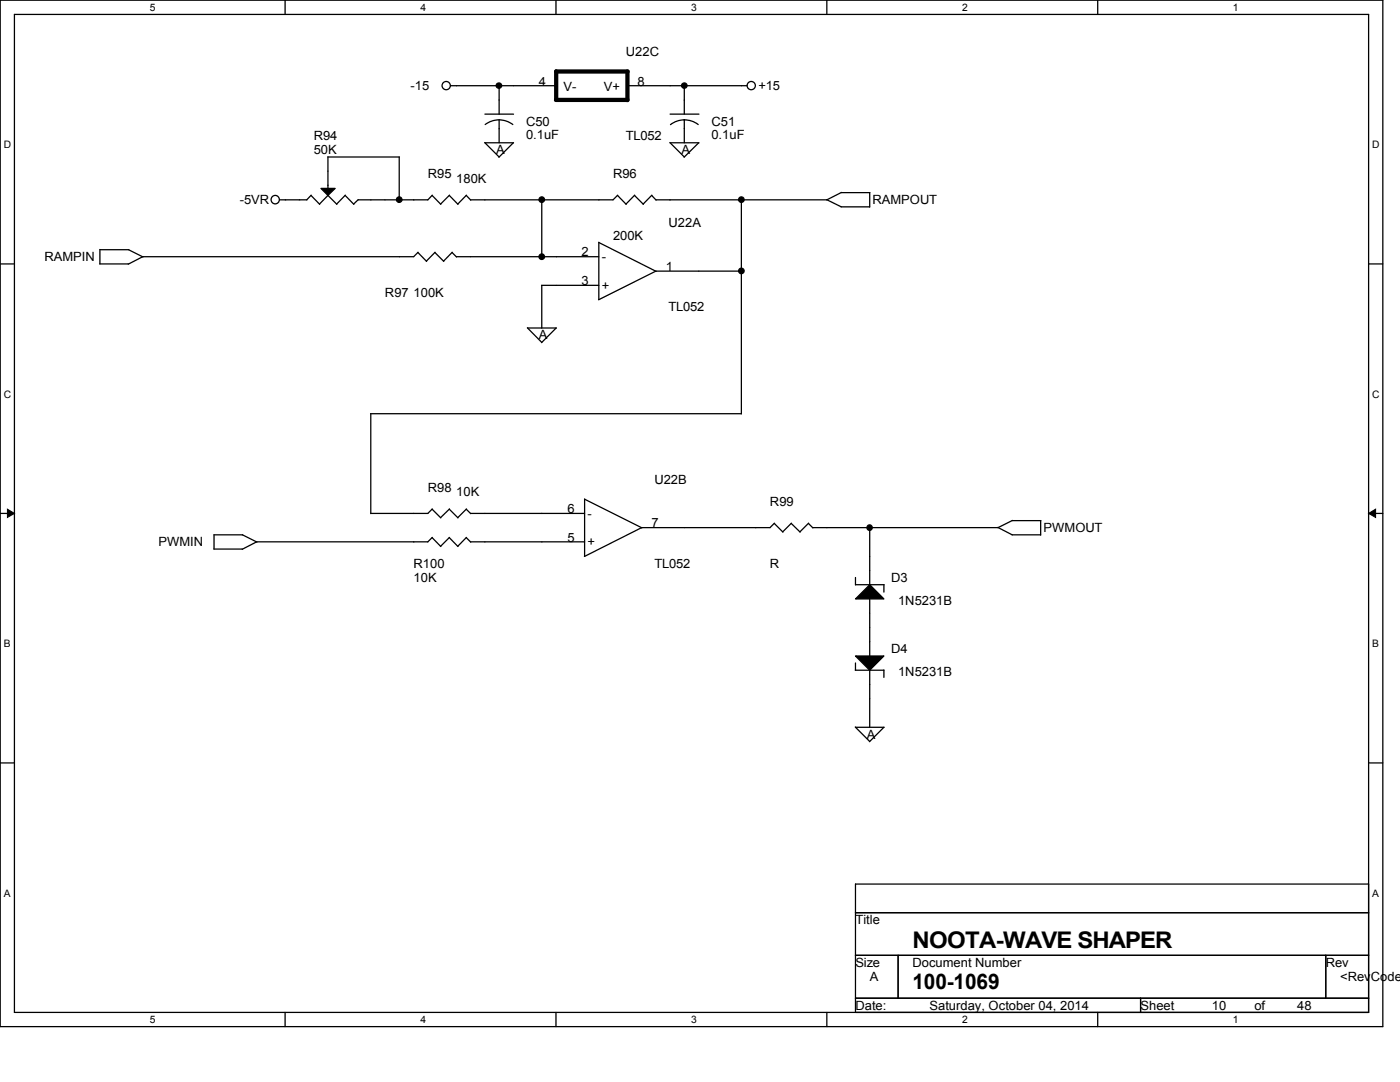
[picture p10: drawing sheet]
<svg xmlns="http://www.w3.org/2000/svg" width="279mm" height="216mm" viewBox="0 0 279 216" stroke-linecap="round" stroke-linejoin="round" font-family="sans-serif">
<path d="M0 0h276v204.9h-276zM2.9 2.9h270.2v199.1h-270.2z" fill="none" stroke="#000" stroke-width=".25"/>
<g fill="#fff">
<path d="M29.9 .3h1.1v2.3h-1.1z"/>
<path d="M29.9 202.3h1.1v2.3h-1.1z"/>
</g>
<path d="M56.9 0v2.9M56.9 202v2.9" fill="none" stroke="#000" stroke-width=".25"/>
<g fill="#fff">
<path d="M83.9 .3h1.1v2.3h-1.1z"/>
<path d="M83.9 202.3h1.1v2.3h-1.1z"/>
</g>
<path d="M111 0v2.9M111 202v2.9" fill="none" stroke="#000" stroke-width=".25"/>
<g fill="#fff">
<path d="M138 .3h1.1v2.3h-1.1z"/>
<path d="M138 202.3h1.1v2.3h-1.1z"/>
</g>
<path d="M165 0v2.9M165 202v2.9" fill="none" stroke="#000" stroke-width=".25"/>
<g fill="#fff">
<path d="M192 .3h1.1v2.3h-1.1z"/>
<path d="M192 202.3h1.1v2.3h-1.1z"/>
</g>
<path d="M219.1 0v2.9M219.1 202v2.9" fill="none" stroke="#000" stroke-width=".25"/>
<g fill="#fff">
<path d="M246.1 .3h1.1v2.3h-1.1z"/>
<path d="M246.1 202.3h1.1v2.3h-1.1z"/>
<path d="M.8 27.8h1.4v2.2h-1.4z"/>
<path d="M273.9 27.8h1.4v2.2h-1.4z"/>
<path d="M.8 77.6h1.4v2.2h-1.4z"/>
<path d="M273.9 77.6h1.4v2.2h-1.4z"/>
</g>
<path d="M0 52.7h2.9M273.1 52.7h2.9" fill="none" stroke="#000" stroke-width=".25"/>
<g fill="#fff">
<path d="M.8 127.3h1.3v2.3h-1.3z"/>
<path d="M273.9 127.3h1.3v2.3h-1.3z"/>
</g>
<path d="M0 102.4h2.9M273.1 102.4h2.9" fill="none" stroke="#000" stroke-width=".25"/>
<path d="M1.5 101.6l1.4 .8-1.4 .9zM273.1 102.4l1.4-.8v1.7z" fill="#000" stroke="#000" stroke-width=".2"/>
<g fill="#fff">
<path d="M.8 177.1h1.3v2.3h-1.3z"/>
<path d="M273.9 177.1h1.3v2.3h-1.3z"/>
</g>
<g fill="none" stroke="#000" stroke-width=".25">
<path d="M89.9 17.1h21.1M99.6 17.1v5.7M125.2 17.1h23.9M136.6 17.1v5.7M55.8 39.9h5.5M62.1 39l1.7 1.8M62.1 38.9l-.9 1M65.4 39l1.8 1.8M65.4 31.3v6.3M65.4 31.3h14.3M65.5 38.9l-1.7 1.8M68.9 39l1.7 1.8"/>
<path d="M68.9 38.9l-1.7 1.8M71.5 39.8l-.9 .9M79.7 31.3v8.6M86.2 39l1.8 1.8M86.3 38.9l-.9 1h-13.9M89.7 39l1.7 1.8M89.7 38.9l-1.8 1.8M93 39l.9 .9M93.1 38.9l-1.7 1.8M96.7 28.4l2.9 2.9M96.8 28.5h5.7M96.8 22.8h5.7"/>
<path d="M99.6 23.9l1.4 .3 1.3 .6M99.6 23.9l-1.5 .3-1.3 .6M99.6 23.9v4.6M102.4 28.5l-2.8 2.9M108.1 39.8v11.4M123.2 39l1.8 1.8M123.3 38.9l-1 1h-28.4M126.6 39l1.8 1.8M126.7 38.9l-1.8 1.8M130.9 39.9l-.8-1-1.7 1.8M133.7 28.4l2.9 2.9M133.7 28.5h5.8"/>
<path d="M133.7 22.8h5.8M136.5 23.9l1.5 .3 1.3 .6M136.5 23.9l-1.4 .3-1.3 .7M136.6 23.9v4.6M139.4 28.5l-2.9 2.9M148 39.8v42.8l-74-.1M165 39.8l2.9 1.5M167.9 38.4h5.7M167.9 38.4l-2.9 1.5h-34.1M173.6 38.4v2.9M19.9 52.7h5.8M19.9 49.8h5.8"/>
<path d="M19.9 49.8v2.9M25.7 49.8l2.8 1.5M83.4 50.4l1.7 1.8M83.4 50.3l-.9 .9h-54l-2.9 1.5M86.8 50.4l1.8 1.8M86.8 50.3l-1.7 1.8M90.2 50.4l.9 .9M90.3 50.3l-1.8 1.8M91.1 51.2h28.4M108.1 56.9h11.4M108.1 56.9v8.6M119.5 48.3v11.5"/>
<path d="M119.5 48.4l11.4 5.7M148 54.1h-17.1l-11.4 5.7M167.9 41.3h5.7M105.2 65.4l2.9 2.9M105.3 65.4h5.7M111 65.4l-2.9 3M74 82.5v20M42.7 109.6h5.7M42.7 106.7h5.7M42.7 106.7v2.9M48.4 106.7l2.9 1.5M86.2 101.6l1.8 1.7"/>
<path d="M86.2 107.3l1.8 1.8M86.3 101.6l-.9 .8h-11.4M86.3 107.2l-.9 .9h-34.2l-2.9 1.5M89.7 101.6l1.7 1.7M89.7 107.3l1.7 1.8M89.7 101.6l-1.8 1.7M89.7 107.2l-1.8 1.8M93 101.6l.9 .9M93 107.3l.9 .9M93.1 101.6l-1.7 1.7M93.1 107.2l-1.7 1.8M93.9 102.4h22.8"/>
<path d="M93.9 108.1h22.8M128.1 105.3l-11.4-5.7v11.4M154.5 104.4l1.8 1.8M154.6 104.4l-.9 .9h-25.6l-11.5 5.7M157.9 104.4l1.8 1.8M157.9 104.4l-1.7 1.7M161.3 104.4l.9 .9M161.4 104.4l-1.8 1.7M170.7 115.2v1.5M170.7 116.7h5.7v1.5M173.6 105.3v11.4M173.6 119.5v11.4"/>
<path d="M199.1 105.2l2.9 1.5M202 106.7h5.7M202 103.9h5.7M202.1 103.8l-2.9 1.5h-37M207.7 103.9v2.9M170.7 133.7h5.7v1.5M170.7 132.3v1.4M173.6 133.7v11.4M0 152.2h2.9M170.7 145.1l2.9 2.9M170.7 145.1h5.7l-2.9 2.9M273.1 152.2h2.9"/>
<path d="M170.7 176.4h102.4v25.6h-102.4zM170.7 182.1h102.4M170.7 190.6h102.4M170.7 199.2h102.4M179.2 190.6v8.6M227.6 199.2v2.8M264.6 190.6v8.6"/>
<circle cx="89" cy="17.1" r=".83"/>
<circle cx="149.9" cy="17.1" r=".83"/>
<circle cx="54.9" cy="39.8" r=".83"/>
</g>
<g fill="#000" stroke="#000" stroke-width=".25">
<path d="M64.1 37.6h2.8l-1.5 1.4zM173.6 116.7l2.8 2.8h-5.7zM170.7 130.9h5.7l-2.8 2.8z"/>
<circle cx="99.6" cy="17.1" r=".54"/>
<circle cx="136.6" cy="17.1" r=".54"/>
<circle cx="79.7" cy="39.8" r=".55"/>
<circle cx="108.1" cy="39.8" r=".55"/>
<circle cx="148" cy="39.8" r=".55"/>
<circle cx="108.1" cy="51.2" r=".55"/>
<circle cx="148" cy="54.1" r=".55"/>
<circle cx="173.5" cy="105.3" r=".54"/>
</g>
<path d="M111 14.3h14.3M111 14.2v5.7M125.2 14.3v5.7l-14.2-.1" fill="none" stroke="#000" stroke-width=".85"/>
<text font-size="4.6" x="182.1" y="189.2">NOOTA-WAVE SHAPER</text>
<text font-size="4.3" x="182.1" y="197.4">100-1069</text>
<g font-size="2.5">
<text x="124.9" y="11.1">U22C</text>
<text x="82" y="18">-15</text>
<text x="107.6" y="17.1">4</text>
<text x="127.2" y="17.1">8</text>
<text x="151.4" y="18">+15</text>
<text x="112.4" y="18.2">V-</text>
<text x="120.5" y="18.2">V+</text>
<text x="62.6" y="27.9">R94</text>
<text x="105" y="25.1">C50</text>
<text x="105" y="27.6">0.1uF</text>
<text x="124.9" y="27.9">TL052</text>
<text x="142" y="25.1">C51</text>
<text x="142" y="27.6">0.1uF</text>
<text x="62.6" y="30.8">50K</text>
<text x="85.4" y="35.6">R95</text>
<text x="99" y="30.8">A</text>
<text x="122.3" y="35.6">R96</text>
<text x="136" y="30.8">A</text>
<text x="47.8" y="40.7">-5VR</text>
<text x="91.1" y="36.4">180K</text>
<text x="174.1" y="40.7">RAMPOUT</text>
<text x="122.3" y="47.8">200K</text>
<text x="133.4" y="45.3">U22A</text>
<text x="8.8" y="52.1">RAMPIN</text>
<text x="116.1" y="51.2">2</text>
<text x="120.1" y="52.1">-</text>
<text x="76.8" y="59.2">R97</text>
<text x="82.5" y="59.2">100K</text>
<text x="116.1" y="56.9">3</text>
<text x="120.1" y="57.8">+</text>
<text x="132.9" y="54.1">1</text>
<text x="133.4" y="62.1">TL052</text>
<text x="107.6" y="67.7">A</text>
<text x="85.4" y="98.2">R98</text>
<text x="91.1" y="99.1">10K</text>
<text x="130.6" y="96.5">U22B</text>
<text x="153.7" y="101">R99</text>
<text x="113.2" y="102.4">6</text>
<text x="117.2" y="103.3">-</text>
<text x="130" y="105.2">7</text>
<text x="208.3" y="106.2">PWMOUT</text>
<text x="31.6" y="109">PWMIN</text>
<text x="82.5" y="113.3">R100</text>
<text x="113.2" y="108.1">5</text>
<text x="117.2" y="109">+</text>
<text x="130.6" y="113.3">TL052</text>
<text x="153.7" y="113.3">R</text>
<text x="82.5" y="116.1">10K</text>
<text x="177.8" y="116.1">D3</text>
<text x="179.2" y="120.6">1N5231B</text>
<text x="177.8" y="130.3">D4</text>
<text x="179.2" y="134.9">1N5231B</text>
<text x="173" y="147.4">A</text>
<text x="170.7" y="184.4">Title</text>
<text x="170.7" y="192.9">Size</text>
<text x="173.6" y="195.8">A</text>
<text x="182.1" y="192.9">Document Number</text>
<text x="264.6" y="192.9">Rev</text>
<text x="267.5" y="195.8">&lt;RevCode&gt;</text>
<text x="170.7" y="201.5">Date:</text>
<text x="185.5" y="201.5">Saturday, October 04, 2014</text>
<text x="227.6" y="201.5">Sheet</text>
<text x="241.8" y="201.5">10</text>
<text x="250.4" y="201.5">of</text>
<text x="258.9" y="201.5">48</text>
</g>
<g font-size="2">
<text x="29.9" y="2.2">5</text>
<text x="83.9" y="2.2">4</text>
<text x="138" y="2.2">3</text>
<text x="192" y="2.2">2</text>
<text x="246.1" y="2.2">1</text>
<text x=".8" y="29.6">D</text>
<text x="273.8" y="29.6">D</text>
<text x=".8" y="79.4">C</text>
<text x="273.8" y="79.4">C</text>
<text x=".8" y="129.2">B</text>
<text x="273.8" y="129.2">B</text>
<text x=".8" y="178.9">A</text>
<text x="273.8" y="178.9">A</text>
<text x="29.9" y="204.1">5</text>
<text x="83.9" y="204.1">4</text>
<text x="138" y="204.1">3</text>
<text x="192" y="204.1">2</text>
<text x="246.1" y="204.1">1</text>
</g>
</svg>
